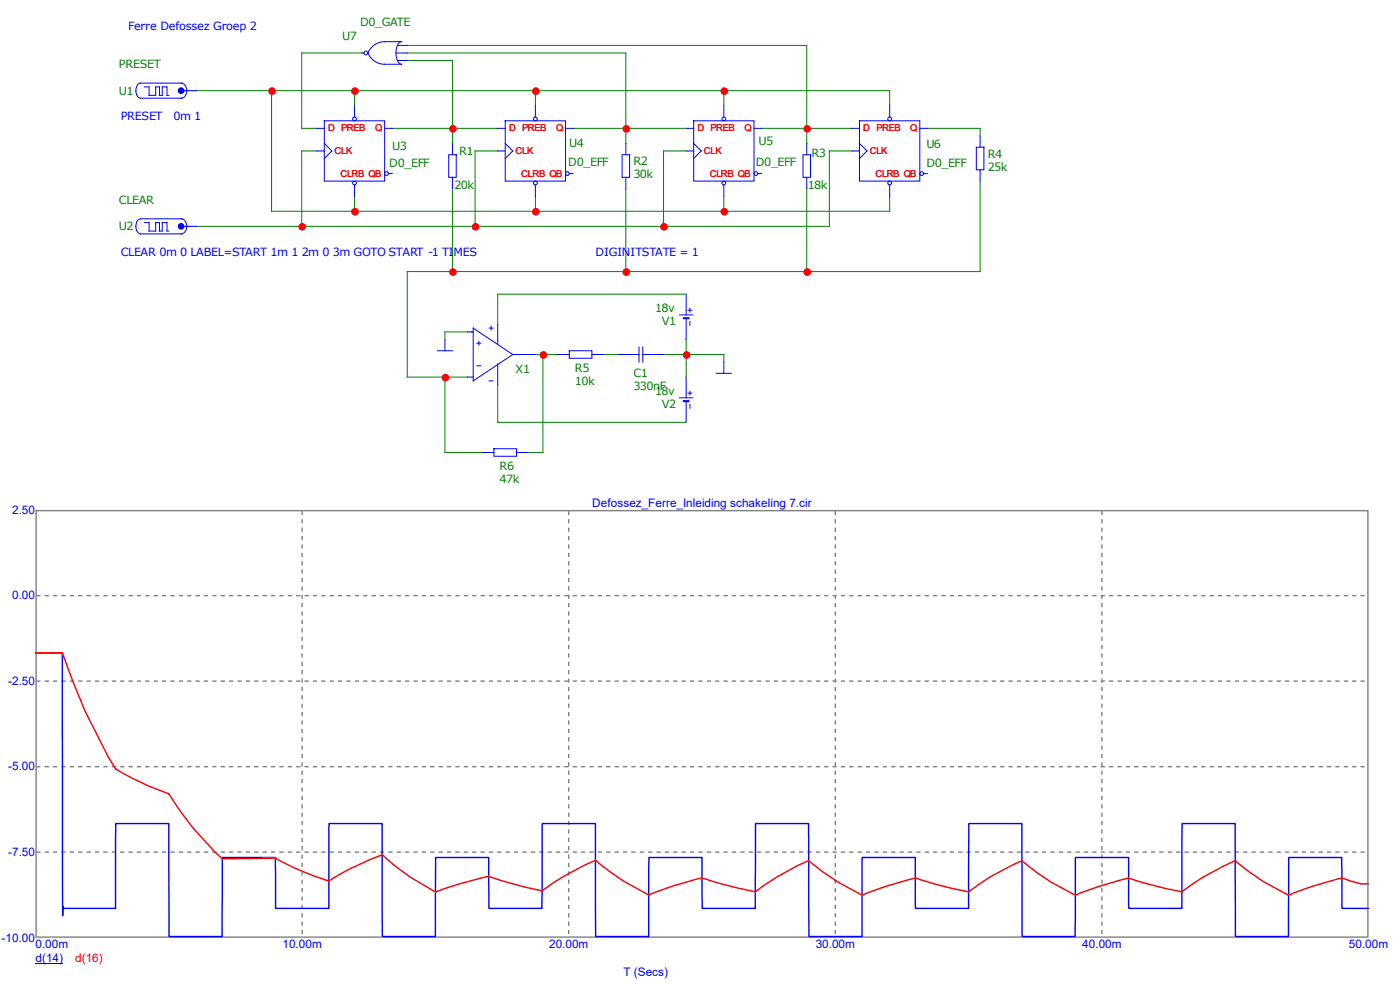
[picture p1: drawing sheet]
<svg xmlns="http://www.w3.org/2000/svg" width="297mm" height="210mm" viewBox="0 0 297 210" stroke-linecap="round" stroke-linejoin="round" font-family="sans-serif">
<g fill="none" stroke="#008000" stroke-width=".21">
<path d="M41.6 19.2h147.1v3.2M57.6 19.2v25.6h131.1v-3.2M75.2 19.2v3.2M76.8 11.2h-12.8v16h3.2M86.4 11.2h46.4v19.2M86.4 12.8h9.6v17.6M86.4 9.6h84.8v20.8M113.6 19.2v3.2M153.6 19.2v3.2M67.2 32h-3.2v16M83.2 27.2h22.4M105.6 32h-4.8v16"/>
<path d="M121.6 27.2h24M145.6 32h-4.8v16M161.6 27.2h19.1M180.7 32h-4.8v16h-134.3M196.7 27.2h11.2v1.6M207.9 38.4v19.2h-121.5v22.4h12.8M75.2 41.6v3.2M96 40v17.6M113.6 41.6v3.2M132.8 40v17.6M153.6 41.6v3.2M171.2 40v17.6"/>
<path d="M94.4 80v16h8M99.2 70.4h-4.8v1.6M113.6 75.2h4.8M115.2 75.2v20.8h-3.2M128 75.2h3.2M140.8 75.2h12.8v1.6M145.6 72v8M145.6 62.4h-40v6.4M105.6 81.6v8h40"/>
</g>
<g fill="none" stroke="#00f" stroke-width=".21">
<path d="M30.6 18.4h1v1.8h1.4v-1.8h.8v1.8h.6v-1.8h1v1.8h.4M38.4 17.6a1.66 1.66 0 0 1 1.2 1.6 1.66 1.66 0 0 1-1.2 1.6M38.4 19.2h3.2M38.6 17.6h-8.8a1.78 1.78 0 0 0-1 1.6 1.78 1.78 0 0 0 1 1.6h8.8M76.8 11.2h.4M78.1 11.2a3.8 3.8 0 0 0 3.5 2.4h3.6a2.15 2.15 0 0 1-1.2-2.4 2.15 2.15 0 0 1 1.2-2.4h-3.6a3.8 3.8 0 0 0-3.5 2.5M84 11.2h2.4M84.4 12.8h2M84.4 9.6h2M67.2 27.2h1.6M67.2 32h1.6M68.8 25.6h12.8v12.8h-12.8z"/>
<path d="M68.8 30.4l1.6 1.6-1.6 1.6M75.2 22.4v2.4M75.2 39.2v2.4M81.6 27.2h1.6M82.4 36.8h.8M95.2 32.8h1.6v4.8h-1.6zM96 30.4v2.4M96 37.6v2.4M105.6 27.2h1.6M105.6 32h1.6M107.2 25.6h12.8v12.8h-12.8zM107.2 30.4l1.6 1.6-1.6 1.6"/>
<path d="M113.6 22.4v2.4M113.6 39.2v2.4M120 27.2h1.6M120.8 36.8h.8M132 32.8h1.6v4.8h-1.6zM132.8 30.4v2.4M132.8 37.6v2.4M145.6 27.2h1.6M145.6 32h1.6M147.2 25.6h12.8v12.8h-12.8zM147.2 30.4l1.6 1.6-1.6 1.6M153.6 22.4v2.4"/>
<path d="M153.6 39.2v2.4M160 27.2h1.6M160.8 36.8h.8M170.4 32.8h1.6v4.8h-1.6zM171.2 30.4v2.4M171.2 37.6v2.4M180.7 27.2h1.6M180.7 32h1.6M182.3 25.6h12.8v12.8h-12.8zM182.3 30.4l1.6 1.6-1.6 1.6M188.7 22.4v2.4M188.7 39.2v2.4"/>
<path d="M195.1 27.2h1.6M195.9 36.8h.8M207.1 31.2h1.6v4.8h-1.6zM207.9 28.8v2.4M207.9 36v2.4M30.6 47.2h1v1.8h1.4v-1.8h.8v1.8h.6v-1.8h1v1.8h.4M38.4 46.4a1.66 1.66 0 0 1 1.2 1.6 1.66 1.66 0 0 1-1.2 1.6M38.4 48h3.2M38.6 46.4h-8.8a1.78 1.78 0 0 0-1 1.6 1.78 1.78 0 0 0 1 1.6h8.8M92.8 74.4h3.2M94.4 72v2.4M99.2 80h1.2"/>
<path d="M99.2 70.4h1.2M100.4 69.6l8.4 5.6-8.4 5.6zM101.2 72.8h.8M101.2 77.6h.8M101.6 72.4v.8M103.8 69.6h.8M104.2 69.2v.8M105.6 68.8v4.2M105.6 77.2v4.4M108.8 75.2h4.8M118.4 75.2h2.4M120.8 74.4h4.8v1.6h-4.8z"/>
<path d="M125.6 75.2h2.4M131.2 75.2h4.4M135.6 73.6v3.2M136.4 75.2h4.4M136.4 73.6v3.2M144.2 66.8h2.8M145.6 62.4v4.4M145.6 67.6v4.4M145.6 80v4.4M146 65.8h.8M146.4 65.4v.8M146.4 68.2v.8"/>
<path d="M152 79.2h3.2M153.6 76.8v2.4M102.4 96h2.4M103.8 80.8h.8M104.8 95.2h4.8v1.6h-4.8zM109.6 96h2.4M144.2 84.4h2.8M145.6 85.2v4.4M146 83.4h.8M146.4 83v.8M146.4 85.8v.8"/>
<circle cx="77.6" cy="11.2" r=".4"/>
<circle cx="75.2" cy="38.8" r=".4"/>
<circle cx="75.2" cy="25.2" r=".4"/>
<circle cx="82" cy="36.8" r=".4"/>
<circle cx="113.6" cy="38.8" r=".4"/>
<circle cx="113.6" cy="25.2" r=".4"/>
<circle cx="120.4" cy="36.8" r=".4"/>
<circle cx="153.6" cy="25.2" r=".4"/>
<circle cx="153.6" cy="38.8" r=".4"/>
<circle cx="160.4" cy="36.8" r=".4"/>
<circle cx="188.7" cy="25.2" r=".4"/>
<circle cx="188.7" cy="38.8" r=".4"/>
<circle cx="195.5" cy="36.8" r=".4"/>
</g>
<g fill="#00f" stroke="#00f" stroke-width=".21">
<path d="M145 67.4h1.2v.2h-1.2z" fill-rule="evenodd"/>
<path d="M145 85h1.2v.2h-1.2z" fill-rule="evenodd"/>
<circle cx="38.4" cy="19.2" r=".6"/>
<circle cx="38.4" cy="48" r=".6"/>
</g>
<g fill="#f00" stroke="#f00" stroke-width=".21">
<circle cx="57.7" cy="19.3" r=".7"/>
<circle cx="75.3" cy="19.3" r=".7"/>
<circle cx="113.7" cy="19.3" r=".7"/>
<circle cx="153.7" cy="19.3" r=".7"/>
<circle cx="96.1" cy="27.3" r=".7"/>
<circle cx="132.9" cy="27.3" r=".7"/>
<circle cx="171.3" cy="27.3" r=".7"/>
<circle cx="75.3" cy="44.9" r=".7"/>
<circle cx="113.7" cy="44.9" r=".7"/>
<circle cx="153.7" cy="44.9" r=".7"/>
<circle cx="64.1" cy="48.1" r=".7"/>
<circle cx="100.9" cy="48.1" r=".7"/>
<circle cx="140.9" cy="48.1" r=".7"/>
<circle cx="96.1" cy="57.7" r=".7"/>
<circle cx="132.9" cy="57.7" r=".7"/>
<circle cx="171.3" cy="57.7" r=".7"/>
<circle cx="115.3" cy="75.3" r=".7"/>
<circle cx="145.7" cy="75.3" r=".7"/>
<circle cx="94.5" cy="80.1" r=".7"/>
</g>
<path d="M7.7 108.3h282.5v90.5h-282.5z" fill="none" stroke="#808080" stroke-width=".3"/>
<path d="M64.1 108.4v90.4M120.6 108.4v90.4M177.2 108.4v90.4M233.8 108.4v90.4M7.7 126.4h282.5M7.7 144.5h282.5M7.7 162.6h282.5M7.7 180.8h282.5" fill="none" stroke="#808080" stroke-width=".3" stroke-dasharray=".9 .9" stroke-linecap="butt"/>
<g fill="#fff">
<path d="M7.5 199h7v2.8h-7z"/>
<path d="M59.9 199h8.4v2.8h-8.4z"/>
<path d="M116.5 199h8.3v2.8h-8.3z"/>
<path d="M173.1 199h8.3v2.8h-8.3z"/>
<path d="M229.6 199h8.4v2.8h-8.4z"/>
<path d="M286.2 199h8.3v2.8h-8.3z"/>
<path d="M.3 197.5h7.2v2.8h-7.2z"/>
<path d="M1.7 179.3h5.8v2.8h-5.8z"/>
<path d="M1.7 161.2h5.8v2.8h-5.8z"/>
<path d="M1.7 143h5.8v2.8h-5.8z"/>
<path d="M2.6 124.9h4.9v2.8h-4.9z"/>
<path d="M2.6 106.8h4.9v2.8h-4.9z"/>
<path d="M7.5 201.8h5.9v2.8h-5.9z"/>
</g>
<path d="M7.5 204.4h5.9" fill="none" stroke="#00f" stroke-width=".21"/>
<g fill="#fff">
<path d="M132.3 204.7h9.5v2.8h-9.5z"/>
<path d="M16 201.8h5.8v2.8h-5.8z"/>
</g>
<path d="M7.5 138.5h5.7l.1 55.8v-2.1l.1 .6v-.1h11.1l.1-18h11.2l.1 24h11.2l.1-16.8h11.2l.1 10.8h11.3v-18h11.3l.1 24h11.2l.1-16.8h11.2l.1 10.8h11.2l.1-18h11.2l.1 24h11.2l.1-16.8h11.2l.1 10.8h11.2l.1-18h11.2l.1 24h11.3v-16.8h11.3v10.8h11.3l.1-18h11.2l.1 24h11.2l.1-16.8h11.2l.1 10.8h11.2l.1-18h11.2l.1 24h11.2l.1-16.8h11.2l.1 10.8h5.6" fill="none" stroke="#00f" stroke-width=".3"/>
<path d="M7.5 138.5h5.7l.8 2.1a126.6 126.6 0 0 0 10.5 22.5l.9 .6a60.1 60.1 0 0 0 10.5 4.7l.3 .6a63.7 63.7 0 0 0 10.9 13.2l11.4-.2 1 .6a47.1 47.1 0 0 0 10.3 4.3l.2-.1a51.7 51.7 0 0 1 11.1-5.4l.8 .7a46.7 46.7 0 0 0 10.6 7.1l.5-.2a77.3 77.3 0 0 1 10.7-3.1l1 .4a79 79 0 0 0 10.4 2.7l.5-.4a49.7 49.7 0 0 1 10.8-6.1l.7 .7a52 52 0 0 0 10.6 6.7l1.2-.6a77.1 77.1 0 0 1 10-3.1l1.1 .4a68.7 68.7 0 0 0 10.3 2.6l.6-.5a49.7 49.7 0 0 1 10.7-6.1l.8 .7a50.4 50.4 0 0 0 10.5 6.6l1.3-.5a77.1 77.1 0 0 1 10-3.1l1 .3a81.3 81.3 0 0 0 10.3 2.6l.6-.5a46.8 46.8 0 0 1 10.7-6.1l.8 .7a46.1 46.1 0 0 0 10.6 6.6l1.2-.5a77.1 77.1 0 0 1 10-3.1l.5 .1a80 80 0 0 0 10.9 2.8l.5-.5a48.8 48.8 0 0 1 10.8-6.1l.8 .7a50.5 50.5 0 0 0 10.5 6.6l1.3-.5a77.1 77.1 0 0 1 9.9-3.1l4.1 1.2h1.6" fill="none" stroke="#f00" stroke-width=".3"/>
<path d="M125.6 105.3h46.7v2.8h-46.7z" fill="#fff"/>
<g font-size="2.5" fill="#00f">
<text x="125.6" y="107.6">Defossez_Ferre_Inleiding schakeling 7.cir</text>
<text x="2.6" y="109">2.50</text>
<text x="2.6" y="127.2">0.00</text>
<text x="1.7" y="145.3">-2.50</text>
<text x="1.7" y="163.4">-5.00</text>
<text x="1.7" y="181.6">-7.50</text>
<text x=".3" y="199.7">-10.00</text>
<text x="7.5" y="201.2">0.00m</text>
<text x="59.9" y="201.2">10.00m</text>
<text x="116.5" y="201.2">20.00m</text>
<text x="173.1" y="201.2">30.00m</text>
<text x="229.6" y="201.2">40.00m</text>
<text x="286.2" y="201.2">50.00m</text>
<text x="7.5" y="204.1">d(14)</text>
<text x="132.3" y="207">T (Secs)</text>
</g>
<text font-size="2.5" fill="#f00" x="16" y="204.1">d(16)</text>
<g font-size="2.4" fill="#008000">
<text x="76.4" y="5.5">D0_GATE</text>
<text x="72.6" y="8.5">U7</text>
<text x="25.2" y="14.4">PRESET</text>
<text x="25.2" y="20.1">U1</text>
<text x="82.6" y="35.4">D0_EFF</text>
<text x="83.2" y="31.8">U3</text>
<text x="97.4" y="32.9">R1</text>
<text x="120.6" y="35.2">D0_EFF</text>
<text x="120.8" y="31.2">U4</text>
<text x="134.4" y="35.1">R2</text>
<text x="160.4" y="35.2">D0_EFF</text>
<text x="161" y="30.9">U5</text>
<text x="172.2" y="33.2">R3</text>
<text x="196.6" y="31.5">U6</text>
<text x="196.6" y="35.4">D0_EFF</text>
<text x="209.5" y="33.4">R4</text>
<text x="96.4" y="40">20k</text>
<text x="134.4" y="37.8">30k</text>
<text x="171.4" y="40">18k</text>
<text x="209.5" y="36.2">25k</text>
<text x="25.2" y="43.2">CLEAR</text>
<text x="25.2" y="48.9">U2</text>
<text x="139" y="66.2">18v</text>
<text x="140.4" y="69">V1</text>
<text x="109.4" y="79.2">X1</text>
<text x="122" y="78.8">R5</text>
<text x="122" y="81.6">10k</text>
<text x="134.4" y="80">C1</text>
<text x="134.4" y="82.8">330nF</text>
<text x="139" y="83.8">18v</text>
<text x="140.4" y="86.6">V2</text>
<text x="106" y="99.6">R6</text>
<text x="106" y="102.4">47k</text>
</g>
<g font-size="2.4" fill="#00f">
<text x="27.2" y="6.3">Ferre Defossez Groep 2</text>
<text x="25.6" y="25.4">PRESET</text>
<text x="36.8" y="25.4">0m 1</text>
<text x="25.6" y="54.2">CLEAR 0m 0 LABEL=START 1m 1 2m 0 3m GOTO START -1 TIMES</text>
<text x="126.4" y="54.2">DIGINITSTATE = 1</text>
</g>
<g font-size="2" fill="#f00">
<text x="69.6" y="27.9">D PREB</text>
<text x="79.6" y="27.9">Q</text>
<text x="108" y="27.9">D PREB</text>
<text x="118" y="27.9">Q</text>
<text x="148" y="27.9">D PREB</text>
<text x="157.9" y="27.9">Q</text>
<text x="183.1" y="27.9">D PREB</text>
<text x="193.1" y="27.9">Q</text>
<text x="71" y="32.6">CLK</text>
<text x="109.4" y="32.6">CLK</text>
<text x="149.4" y="32.6">CLK</text>
<text x="184.5" y="32.6">CLK</text>
<text x="72.2" y="37.5">CLRB QB</text>
<text x="110.6" y="37.5">CLRB QB</text>
<text x="150.6" y="37.5">CLRB QB</text>
<text x="185.8" y="37.5">CLRB QB</text>
</g>
</svg>
